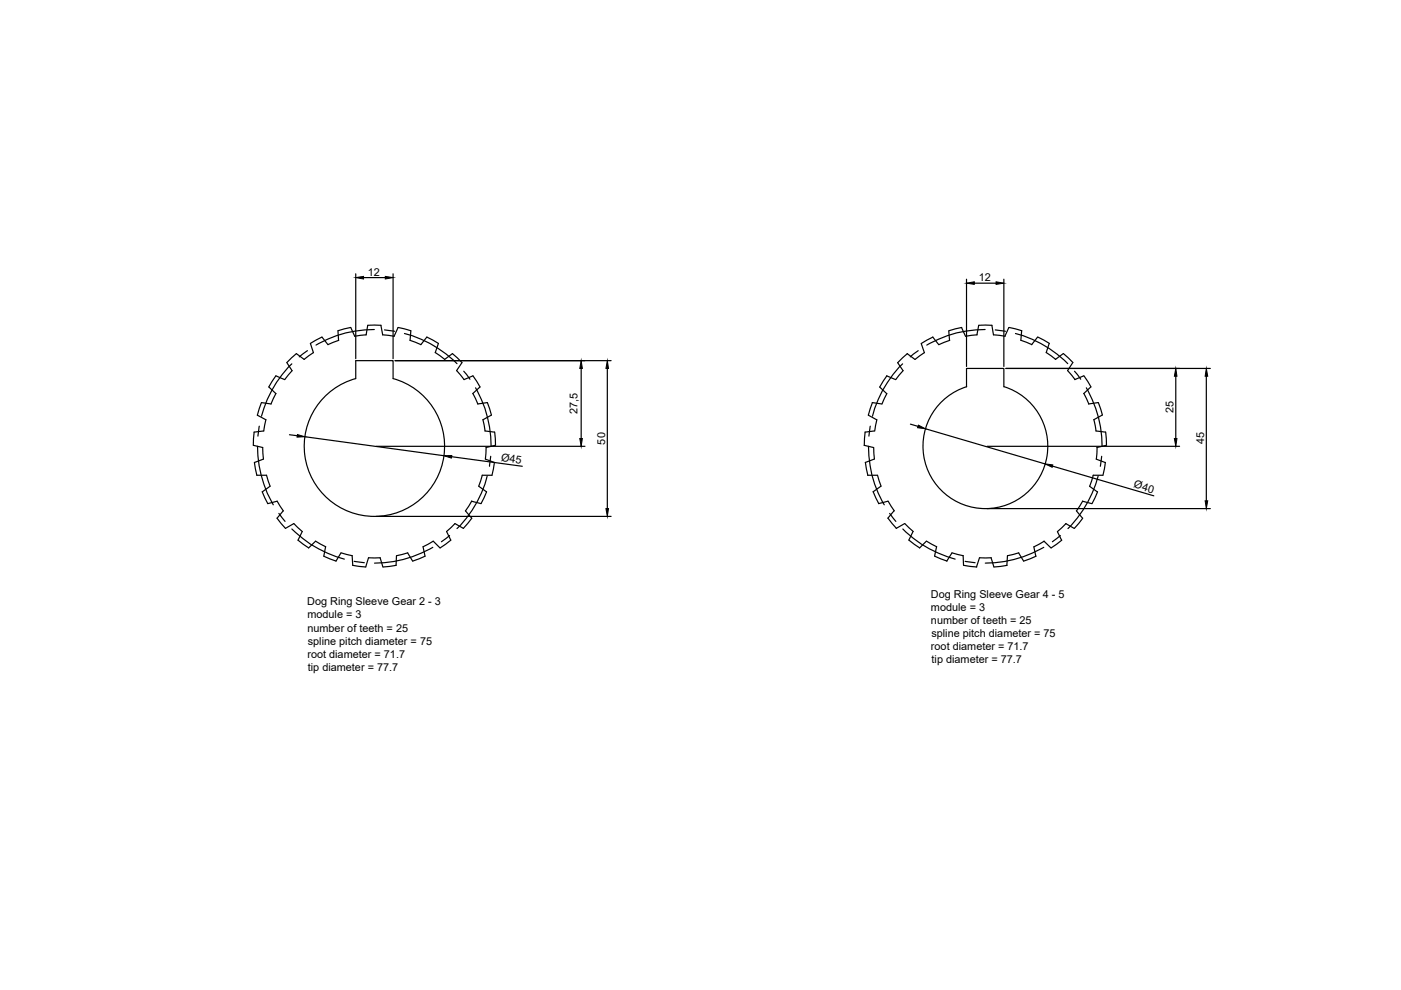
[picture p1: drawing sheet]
<svg xmlns="http://www.w3.org/2000/svg" width="297mm" height="210mm" viewBox="0 0 297 210" stroke-linecap="round" stroke-linejoin="round" font-family="sans-serif">
<!-- layer: Shaft -->
<g fill="none" stroke="#000" stroke-width=".25">
<path d="M60.8 76.9l1.1 1.7M61.9 78.6l-1.5 1.9M62.9 75l1.6 1.2M62.9 75l-2.1 1.9M66.5 74.8l-2 1.4M69.5 73.1l-1.2-1.6-1.3 .6-1.2 .7 .6 2M71.7 70.1l2.7-.7 .8 1.9 2.4-.3M71.7 70.2l.1 2M71.8 72.2l-2.3 .9M77.6 71l.4-2 1.4-.1 1.4 .1 .3 2M87 72.2l2.2 .9M87.1 70.2l-.2 2"/>
<path d="M87.1 70.1l-2.7-.7-.8 1.9-2.5-.3M90.5 71.5l-1.3 1.6M90.5 71.5l2.5 1.3-.7 2M92.3 74.8l2 1.4M95.9 75l2 1.9M95.9 75l-1.6 1.2M96.8 78.6l1.6 1.9M97.9 76.9l-1.1 1.7M190.3 76.9l1.2 1.7-1.6 1.9M192.3 75l1.7 1.2M192.4 75l-2 1.9M196 74.8l-2 1.4"/>
<path d="M197.8 71.5l1.2 1.6M197.8 71.5l-2.5 1.3 .7 2M201.2 70.2l.1 2M201.4 72.2l-2.3 .9M203.9 69.4l.8 1.9M203.9 69.4l-2.7 .7M207.1 71l.4-2 1.4-.1 1.4 .1 .3 2M207.2 71l-2.5 .3M210.7 71l2.4 .3M213.9 69.4l-.9 1.9M213.9 69.4l2.8 .7M216.5 72.2l2.3 .9"/>
<path d="M216.6 70.2l-.2 2M220 71.5l-1.3 1.6M220 71.5l2.5 1.3M221.8 74.8l2 1.4M222.4 72.8l-.6 2M225.4 75l-1.6 1.2M225.5 75l2 1.9M226.4 78.6l1.5 1.9M227.4 76.9l-1.1 1.7M229.8 79.7l-1.9 .8M229.8 79.7l1.5 2.4M53.9 91.6l-.2 2.8 2 .5 .2 2.4-1.9 .8 .5 2.7"/>
<path d="M54.6 88l1.8 1-.5 2.4-2 .2M57 82.1l1.5 1.4M58.5 83.4l-1 2.2-2.1-.2-.8 2.6M60.4 80.5l-1.9-.8-1.5 2.4M75.4 80.3a14.9 14.9 0 0 0-8.2 22.9 14.9 14.9 0 0 0 24.3 0 14.9 14.9 0 0 0-8.1-22.9M75.4 80.3v-3.8h7.9v3.8M98.4 80.5l1.9-.8 .8 1.2 .7 1.2-1.6 1.4M100.3 83.4l1 2.2 2-.2 .9 2.6M102.9 97.3l1.9 .8M104.2 88l-1.8 1 .4 2.4 2 .2M104.8 98l-.5 2.8h-2l-.8 2.3 1.7 1.2-1.2 2.5-2-.5M104.9 91.6l.2 2.8"/>
<path d="M105 94.4l-1.9 .5-.2 2.4M183.2 94.4l2 .5M183.4 91.6l-.2 2.8M183.5 98l.5 2.8h2M184.1 88l1.8 1M184.9 85.4l2.1 .3M185 85.4l-.9 2.6M185.2 94.9l.2 2.4M185.4 97.3l-1.9 .8M185.4 91.4l-2 .2M185.9 89l-.4 2.4M188 83.4l-1 2.2"/>
<path d="M189.9 80.5l-1.9-.8-.8 1.2-.7 1.2 1.5 1.4M204.9 82v-3.9h7.9v3.9M205 82a13.2 13.2 0 0 0-6.8 20.4 13.2 13.2 0 0 0 21.4 0 13.2 13.2 0 0 0-6.7-20.4M229.8 83.4l1 2.2M231.3 82.1l-1.5 1.4M231.9 89l.5 2.4 2 .2M232.4 97.3l1.9 .8M232.8 85.4l-2 .3M232.9 85.4l.8 2.6M233.7 88l-1.8 1M234.4 98l-.6 2.8M234.4 91.6l.2 2.8"/>
<path d="M234.6 94.4l-2 .5-.1 2.4M54.5 100.8h2l.8 2.3-1.7 1.2 1.2 2.5M56.8 106.8l2-.6 1.3 2.1-1.4 1.6 1.8 2.1 1.8-1 1.8 1.7-.9 1.8 2.2 1.7M69 115.9l-.4 2 2.6 1.1M69.1 115.9l-2.2-1.2-1.5 1.5M72.3 117.2l-1.1 1.8M72.3 117.2l2.4 .6 .1 2.1h.4l2.4 .3 .5-1.9M78.2 118.3h2.4M86.4 117.2l1.1 1.8M86.5 117.2l-2.4 .6-.1 2.1h-.5l-2.3 .3-.6-1.9M93.3 116.2l-1.5-1.5-2.1 1.2 .4 2-2.6 1.1M98.2 112l-1.7-1-1.8 1.7 .9 1.8-2.3 1.7"/>
<path d="M98.7 108.3l1.3 1.6-1.8 2.1M100 106.2l-1.3 2.1M185.1 104.3l1.2 2.5 1.9-.5M186 100.8l.8 2.3M186.8 103.1l-1.7 1.2M188.3 109.9l1.8 2.1M188.3 106.2l1.3 2.1M189.6 108.3l-1.4 1.6M190 112l1.8-1 1.8 1.7M192.7 114.5l2.3 1.7M193.6 112.7l-.9 1.8M198.2 117.9l2.6 1.1"/>
<path d="M198.6 115.9l-.5 2M198.6 115.9l-2.1-1.2-1.5 1.5M201.8 117.2l-1.1 1.8M201.9 117.2l2.3 .6 .1 2.1M204.3 119.9l2.8 .3M210.1 118.3l.6 1.9 2.8-.3M210.1 118.3h-2.4l-.7 1.9M216 117.2l1 1.8M216 117.2l-2.4 .6-.1 2.1M219.2 115.9l.4 2M219.7 117.9l-2.6 1.1M221.3 114.7l1.5 1.5"/>
<path d="M221.4 114.7l-2.2 1.2M224.2 112.7l.9 1.8M225.1 114.5l-2.2 1.7M226 111l-1.8 1.7M228.2 108.3l1.3 1.6M229.5 106.3l2 .5M229.5 106.2l-1.3 2.1M229.6 109.9l-1.8 2.1-1.8-1M231 103.1l1.6 1.2M231.8 100.8h2M231.8 100.8l-.8 2.3M232.7 104.3l-1.2 2.5"/>
</g>
<!-- layer: Dimensions -->
<g fill="none" stroke="#000" stroke-width=".25">
<path d="M75.4 58.1v17.9M77.1 58.9h4.6M83.3 58.1v17.9M204.9 59.2v18.5M212.8 59.2v18.5M83.8 76.5h45.8M123.2 78.1v14.9M128.8 78.1v29.7M206.6 60h4.6M213.3 78.1h43.3M249.3 79.8v13.2M255.8 79.8v26.4"/>
<path d="M61.4 92.2l1.6 .2M64.6 92.6l29.5 4M79.8 94.6h44.2M95.7 96.8l15 2.1M193 89.9l1.6 .5M196.2 90.9l25.4 7.5M209.3 94.6h40.8M223.1 98.8l21.5 6.3M79.8 109.5h49.8M209.3 107.8h47.3"/>
</g>
<g fill="#000" stroke="#000" stroke-width=".21">
<path d="M75.4 58.9l1.7-.3v.6zM81.7 58.6l1.6 .3-1.6 .3zM204.9 60l1.7-.3v.6zM211.2 59.7l1.6 .3-1.6 .3zM123.2 76.5l.3 1.6h-.6zM128.8 76.5l.2 1.6h-.5zM249.3 78.1l.2 1.7h-.5zM255.8 78.1l.3 1.7h-.6zM63.1 92.1l1.5 .5-1.6 .1zM94.1 96.6h1.7l-.1 .5zM122.9 93h.6l-.3 1.6zM194.7 90.1l1.5 .8-1.7-.2z"/>
<path d="M221.6 98.4l1.6 .2-.1 .5zM249 93h.5l-.2 1.6zM128.5 107.8h.5l-.2 1.7zM255.5 106.2h.6l-.3 1.6z"/>
</g>
<!-- layer: reference -->
<g fill="none" stroke="#000" stroke-width=".25">
<path d="M61.9 77.1a23.7 23.7 0 0 0-6.5 11.1M65.2 74.4l-1.8 1.3M79.4 69.9a24 24 0 0 0-12.4 3.3M81.5 69.9l2.2 .3M85.8 70.7a24.1 24.1 0 0 1 11.1 6.4M98.3 78.7l1.3 1.7M191.4 77.1a24.2 24.2 0 0 0-6.4 11.1M194.7 74.4l-1.7 1.3M208.9 69.9a24 24 0 0 0-12.4 3.3M211 69.9l2.2 .3M215.3 70.7a24.2 24.2 0 0 1 11.1 6.4M227.8 78.7l1.3 1.7"/>
<path d="M54.6 94.6a24.9 24.9 0 0 0 3.3 12.4M55 90.4l-.3 2.1M100.8 82.2a24.4 24.4 0 0 1 3.3 12.4M104 96.7l-.2 2.2M184.1 94.6a23.8 23.8 0 0 0 3.4 12.4M184.5 90.4l-.3 2.1M230.3 82.2a24.9 24.9 0 0 1 3.4 12.4M233.6 96.7l-.3 2.2M59.1 108.9l1.3 1.6M61.9 112.2a24.1 24.1 0 0 0 11.1 6.3M75.1 119l2.1 .3M91.8 116a24.9 24.9 0 0 1-12.4 3.4"/>
<path d="M95.3 113.6l-1.7 1.3M103.3 101a23.7 23.7 0 0 1-6.4 11.1M188.6 108.9l1.3 1.6M191.4 112.2a24.2 24.2 0 0 0 11.1 6.3M204.6 119l2.1 .3M221.3 116a24.9 24.9 0 0 1-12.4 3.4M224.8 113.6l-1.7 1.3M232.8 101a24.7 24.7 0 0 1-6.4 11.1"/>
</g>
<g font-size="2.3">
<text x="78" y="58.5">12</text>
<text x="207.5" y="59.6">12</text>
<text x="122.5" y="87.8" transform="rotate(-90 122.5 87.8)">27,5</text>
<text x="248.8" y="87.6" transform="rotate(-90 248.8 87.6)">25</text>
<text x="128.3" y="94.2" transform="rotate(-90 128.3 94.2)">50</text>
<text x="255.3" y="94.2" transform="rotate(-90 255.3 94.2)">45</text>
<text x="106.2" y="97.8" transform="rotate(8 106.2 97.8)">Ø45</text>
<text x="240.3" y="103.3" transform="rotate(16 240.3 103.3)">Ø40</text>
<text x="65.1" y="128.4">Dog Ring Sleeve Gear 2 - 3</text>
<text x="65.2" y="131.1">module = 3</text>
<text x="197.4" y="126.8">Dog Ring Sleeve Gear 4 - 5</text>
<text x="197.4" y="129.6">module = 3</text>
<text x="65.2" y="133.9">number of teeth = 25</text>
<text x="65.3" y="136.7">spline pitch diameter = 75</text>
<text x="197.4" y="132.3">number of teeth = 25</text>
<text x="197.4" y="137.9">root diameter = 71.7</text>
<text x="197.5" y="135.1">spline pitch diameter = 75</text>
<text x="65.2" y="139.4">root diameter = 71.7</text>
<text x="65.3" y="142.2">tip diameter = 77.7</text>
<text x="197.5" y="140.6">tip diameter = 77.7</text>
</g>
</svg>
